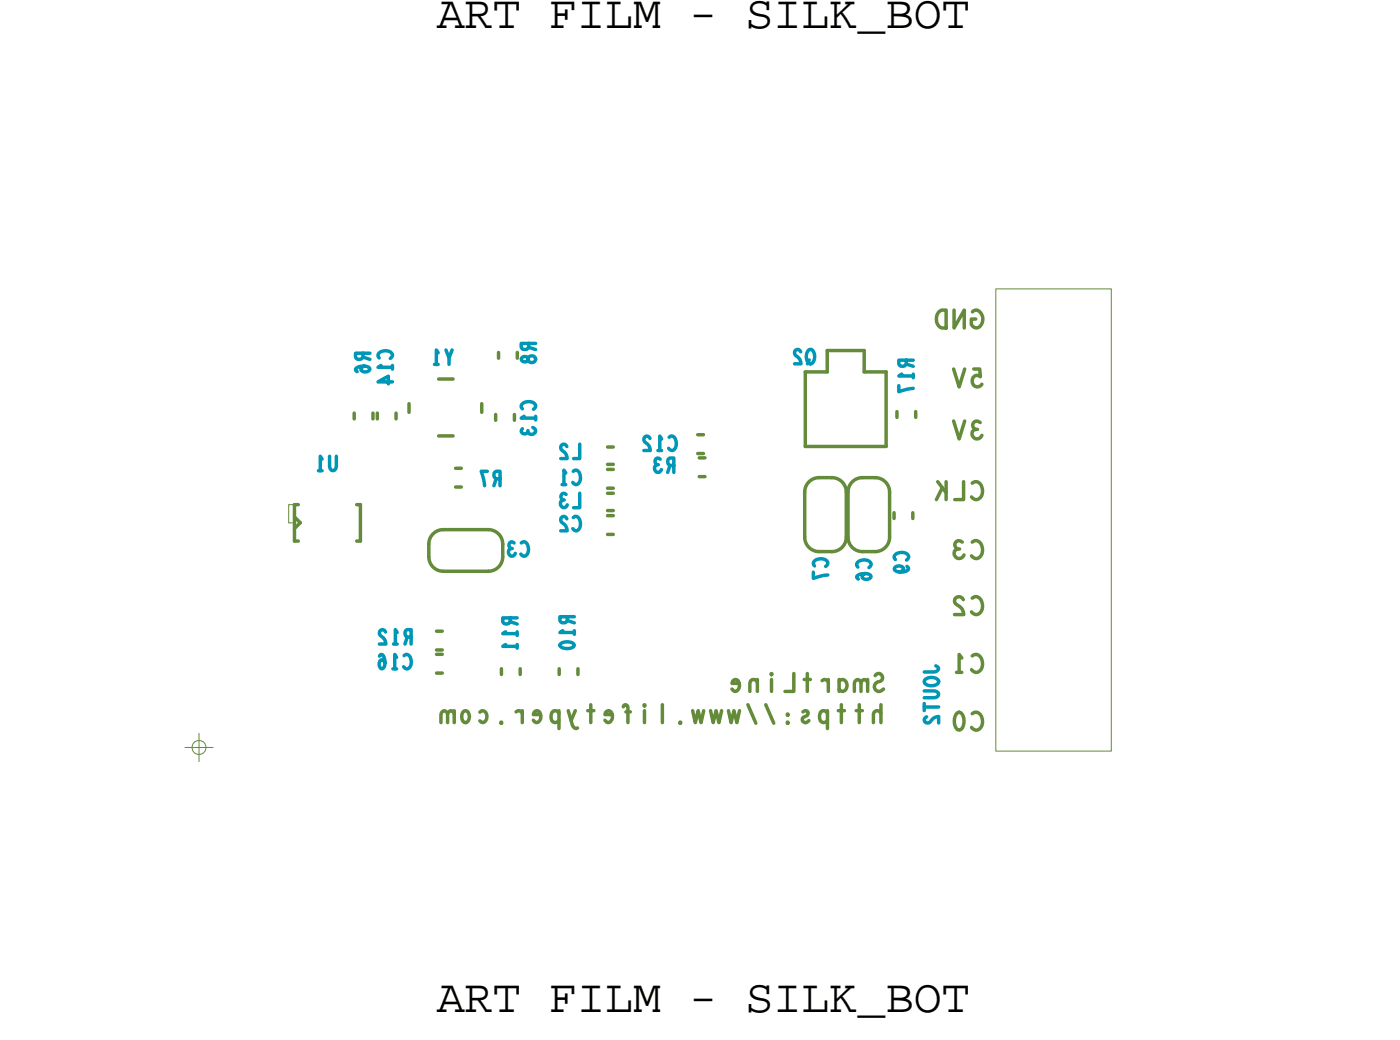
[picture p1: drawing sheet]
<svg xmlns="http://www.w3.org/2000/svg" width="62mm" height="46mm" viewBox="0 0 62 46" stroke-linecap="round" stroke-linejoin="round" font-family="sans-serif">
<!-- layer: Components -->
<g fill="none" stroke="#638b3a" stroke-width=".15">
<path d="M15.6 18.2v.2zM16.4 18.2v.2zM16.6 18.2v.2zM17.4 18.2v.2zM18 17.7v.4zM19.3 16.7h.6zM19.3 19.2h.6zM21.2 17.7v.4zM21.8 18.2v.3zM21.9 15.5v.2zM22.6 18.2v.3zM22.8 15.5v.2z"/>
<path d="M26.7 19.7h.3zM30.7 19.1h.2zM30.7 19.9h.2zM35.4 16.3h1zM35.4 16.3v3.3zM35.4 19.6h3.6zM36.4 15.4v.9zM36.4 15.4h1.6zM38 16.3h1zM38 15.4v.9zM39 16.3v3.3zM39.5 18.1v.2z"/>
<path d="M40.3 18.1v.2zM13 23.8h.1zM13 23.2l.2-.2zM13 22.2v1.6zM13 22.2h.1zM13 22.7l.2 .3zM15.7 22.2h.2zM15.7 23.8h.2zM15.9 22.2v1.6zM18.9 23.9v.6zM18.9 24.5l.1 .4 .5 .2M19.2 27.7h.3z"/>
<path d="M19.2 28.6h.3zM19.2 29.6h.3zM19.2 28.8h.3zM19.5 25.1h2zM19.5 23.3l-.4 .2-.2 .4M19.5 23.3h2zM20 21.4h.3zM20 20.6h.3zM21.5 23.3l.4 .2 .2 .4M22.1 29.4v.3zM22.1 23.9v.6zM22.1 24.5l-.2 .4-.4 .2"/>
<path d="M22.9 29.4v.3zM24.6 29.4v.3zM25.4 29.4v.3zM26.7 21.7h.3zM26.7 22.4h.3zM26.7 20.4h.3zM26.7 23.5h.3zM26.7 22.7h.3zM26.7 21.5h.3zM26.7 20.6h.3zM30.8 21h.2zM30.8 20.1h.2z"/>
<path d="M35.4 21.6v2zM35.4 23.6l.2 .5 .4 .1M36 21h.6zM36 24.2h.6zM36 21l-.4 .2-.2 .4M36.6 21l.4 .2 .2 .4M37.2 23.6l-.2 .5-.4 .1M37.2 21.6v2zM37.3 21.6v2zM37.3 23.6l.2 .5 .4 .1M37.9 21h.6zM37.9 24.2h.6z"/>
<path d="M37.9 21l-.4 .2-.2 .4M38.5 21l.5 .2 .1 .4M39.1 23.6l-.2 .5-.4 .1M39.1 21.6v2zM39.3 22.5v.3zM40.2 22.5v.3z"/>
</g>
<path d="M43.8 12.7h5.1v20.3h-5.1zM12.7 22.2h.3v.8h-.3z" fill="none" stroke="#638b3a" stroke-width=".04"/>
<!-- layer: Text -->
<g fill="none" stroke="#638b3a" stroke-width=".15">
<path d="M41.3 13.7l.3-.1v.8a.41 .41 0 0 1-.4-.2 .41 .41 0 0 1 .1-.5zM42 16.2l.2 .8 .2-.8M42 18.5l.2 .8 .2-.8M42 13.6v.8l.4-.8v.8M42.8 13.7a.36 .36 0 0 1 .4 .2 .36 .36 0 0 1-.1 .4l-.1 .1-.3-.1v-.3h.2M42.8 16.2h.3v.4a.23 .23 0 0 0-.3 0 .23 .23 0 0 0 .1 .4 .23 .23 0 0 0 .3-.1M43 18.9a.22 .22 0 0 0-.2 .2 .22 .22 0 0 0 .1 .2 .22 .22 0 0 0 .3-.2M43.1 18.6a.19 .19 0 0 0-.3 0 .19 .19 0 0 0 .1 .3M22.1 31.8h.1M24.6 31.2v.8M25 31.2l.2 .7 .1 .1h.1M29.9 31.8h.1"/>
<path d="M32.9 31l.4 .8M33.7 31l.3 .8M34.7 31.8h.1M36.4 31.2v.8M41.3 21.2l.3 .5M41.5 21.4l-.3 .6M41.6 21.2v.8M42.1 29.6h.2M42.1 31.3a.39 .39 0 0 1 .3 .3 .39 .39 0 0 1-.1 .4v.1a.39 .39 0 0 1-.3-.3 .39 .39 0 0 1 .1-.4zM42.2 24.1a.22 .22 0 0 0-.2 .2 .22 .22 0 0 0 .2 .3 .22 .22 0 0 0 .2-.2M42.3 28.9l-.1-.1v.8M42.3 23.8a.19 .19 0 0 0-.3 .1 .19 .19 0 0 0 .1 .2"/>
<path d="M42.4 26.4a.2 .2 0 0 0-.3-.2 .2 .2 0 0 0-.1 .3 .53 .53 0 0 1 .4 .5h-.4M42.4 21.2v.8h-.4M42.8 23.8a.38 .38 0 0 1 .4 .3 .38 .38 0 0 1-.2 .5l-.3-.2M42.8 21.2a.38 .38 0 0 1 .4 .3 .38 .38 0 0 1-.2 .5l-.3-.2M42.8 28.8a.38 .38 0 0 1 .4 .3 .38 .38 0 0 1-.2 .5l-.3-.2M42.8 26.3a.38 .38 0 0 1 .4 .2 .38 .38 0 0 1-.2 .5l-.3-.1M42.8 31.4a.38 .38 0 0 1 .4 .2 .38 .38 0 0 1-.2 .5l-.3-.1"/>
</g>
<g fill="none" stroke="#0097b7" stroke-width=".15">
<path d="M16 15.5l-.1 .3h-.2l-.1-.3h.7M16 15.7l.3 .1M16 16.1h-.1a.18 .18 0 0 0 .2 .3 .17 .17 0 0 0 .2-.2 .37 .37 0 0 0-.6 .1M16.7 15.7a.3 .3 0 0 1 .2-.3 .3 .3 0 0 1 .4 .2l-.1 .2M16.8 16.1h-.2h.7M17.3 16.8h-.7l.5-.3v.4M17.3 16.1v.1M19.1 16h.2M19.3 15.5l-.1-.1v.6M19.6 15.4l.2 .3M19.9 15.4l-.1 .6M22.9 15.7a.16 .16 0 0 0 .2 .2 .16 .16 0 0 0 .2-.2 .17 .17 0 0 1 .2 0 .17 .17 0 0 1-.1 .3 .17 .17 0 0 1-.2-.2l-.1-.1z"/>
<path d="M23 18a.3 .3 0 0 1 .2-.4 .3 .3 0 0 1 .4 .2l-.1 .2M23 18.8a.15 .15 0 0 0 0 .3 .14 .14 0 0 0 .2-.1M23.1 18.3l-.2 .1h.7M23.3 15.1l-.1 .3-.2-.1-.1-.2h.7M23.3 15.3l.3 .1M23.4 18.8a.16 .16 0 0 1 .1 .2 .16 .16 0 0 1-.1 .1 .16 .16 0 0 1-.2-.2M23.6 18.3v.2M24.9 19.6a.14 .14 0 0 0-.2-.1 .15 .15 0 0 0 0 .3l.2 .2 .1 .2h-.3M25.5 19.5v.7h-.3M28.6 19.3a.14 .14 0 0 0-.2-.1 .14 .14 0 0 0 0 .2l.2 .2v.2h-.3M28.9 19.8h.2M29.1 19.3l-.1-.1v.6"/>
<path d="M29.4 19.2a.3 .3 0 0 1 .4 .2 .3 .3 0 0 1-.2 .4l-.2-.1M35.2 15.5a.14 .14 0 0 0-.2-.1 .14 .14 0 0 0 0 .2l.2 .2v.2h-.2M35.6 15.4a.29 .29 0 0 1 .3 .2 .29 .29 0 0 1-.1 .3 .29 .29 0 0 1-.4-.1 .29 .29 0 0 1 .2-.4zM35.6 15.8l-.1 .2M39.5 17v.2l.7-.1M39.7 16.4l-.2 .1h.7M39.9 15.8l-.1 .3h-.2l-.1-.3h.7M39.9 16l.3 .1M40.2 16.4v.2M14 20.7h.2M14.2 20.2l-.1-.1v.6M14.5 20.1v.4l.1 .2 .2-.2v-.4"/>
<path d="M16.7 28.8a.32 .32 0 0 1 .2 .3 .32 .32 0 0 1-.1 .3 .17 .17 0 0 1-.1-.2 .17 .17 0 0 1 .2-.1M17 27.8a.16 .16 0 0 0-.3-.1 .14 .14 0 0 0 0 .2l.2 .2 .1 .2h-.3M17.3 29.4h.1M17.3 28.3h.2M17.4 28.9v-.1v.6M17.5 27.8l-.1-.1v.6M17.8 28.8a.3 .3 0 0 1 .3 .2 .3 .3 0 0 1-.2 .4l-.1-.1M17.9 28l-.1 .3M18.1 28l-.3-.1 .1-.2h.2v.6M21.4 20.7h-.2l.1 .7M21.8 21l-.1 .4M22 21h-.3l.1-.2 .2-.1v.7"/>
<path d="M22.2 28.3l-.1 .1h.7M22.2 27.8l-.1 .1h.7M22.4 27.2v.2h-.3v-.2h.7M22.4 27.3l.4 .1M22.5 24.1a.16 .16 0 0 0-.1 .1 .16 .16 0 0 0 .1 .2 .16 .16 0 0 0 .2-.1M22.6 23.9a.14 .14 0 0 0-.2 0 .14 .14 0 0 0 .1 .2M22.8 27.8v.1M22.8 28.3v.2M22.9 23.9a.3 .3 0 0 1 .4 .2 .3 .3 0 0 1-.2 .4l-.2-.1M24.7 28.3a.36 .36 0 0 1 .5 .1 .36 .36 0 0 1-.5-.1zM24.7 21.3h.2M24.8 27.7l-.2 .1h.7"/>
<path d="M24.8 22a.16 .16 0 0 0-.1 .1 .16 .16 0 0 0 .1 .2 .16 .16 0 0 0 .2-.1M24.9 20.8l-.1-.1v.6M24.9 21.7a.14 .14 0 0 0-.2 .1 .14 .14 0 0 0 .1 .2M24.9 22.8a.14 .14 0 0 0-.2-.1 .15 .15 0 0 0 0 .3l.2 .1 .1 .2h-.3M25 27.1l-.1 .3-.2-.1-.1-.2h.7M25 27.3l.3 .1M25.2 20.7a.3 .3 0 0 1 .4 .2 .3 .3 0 0 1-.2 .4l-.2-.1M25.2 22.8a.3 .3 0 0 1 .4 .2 .3 .3 0 0 1-.2 .3l-.2-.1M25.3 27.7v.2M25.5 21.7v.6h-.3M29 20.4a.16 .16 0 0 0-.2 .2 .16 .16 0 0 0 .1 .1 .16 .16 0 0 0 .2-.1M29 20.2a.14 .14 0 0 0-.2 0 .14 .14 0 0 0 .1 .2"/>
<path d="M29.5 20.5l-.1 .3M29.6 20.5l-.2-.1v-.2l.2-.1v.7M35.8 25.2v.2l.6-.1M35.8 24.9a.3 .3 0 0 1 .3-.4 .3 .3 0 0 1 .3 .2l-.1 .2M37.7 24.9a.3 .3 0 0 1 .3-.3 .3 .3 0 0 1 .3 .2l-.1 .2M38.1 25.2l-.1 .1a.17 .17 0 0 0 .1 .2 .17 .17 0 0 0 .2-.2 .37 .37 0 0 0-.6 .1l.1 .1M39.4 24.6a.3 .3 0 0 1 .2-.3 .3 .3 0 0 1 .4 .2l-.1 .1M39.9 24.9h.1a.32 .32 0 0 1-.3 .2 .32 .32 0 0 1-.3-.1 .18 .18 0 0 1 .2-.1 .18 .18 0 0 1 .1 .2h-.1M40.7 30.4h.4l.2 .1-.2 .2h-.4M40.7 30.9v.3M40.7 31.1h.6M40.7 29.9a.34 .34 0 0 1 .6 .1 .35 .35 0 0 1-.6-.1z"/>
<path d="M40.8 31.5a.14 .14 0 0 0-.1 .2 .14 .14 0 0 0 .2 0l.2-.1 .2-.1v.3M41.2 29.3l.1 .1-.1 .1h-.5"/>
</g>
<!-- layer: Drawing Origin -->
<path d="M8.1 32.9h1.3M8.5 32.7l.3-.1 .2 .1 .1 .2-.1 .2-.2 .1-.3-.1v-.2zM8.8 32.2v1.3" fill="none" stroke="#638b3a" stroke-width=".04"/>
<g font-size="2.1">
<text x="19.2" y="1.2">ART FILM - SILK_BOT</text>
<text x="19.2" y="44.5">ART FILM - SILK_BOT</text>
</g>
<g font-size=".8" fill="#638b3a">
<text x="39" y="29.6" transform="rotate(-180 39 29.6)">SmartLine</text>
<text x="38.9" y="31" transform="rotate(-180 38.9 31)">https://www.lifetyper.com</text>
</g>
</svg>
